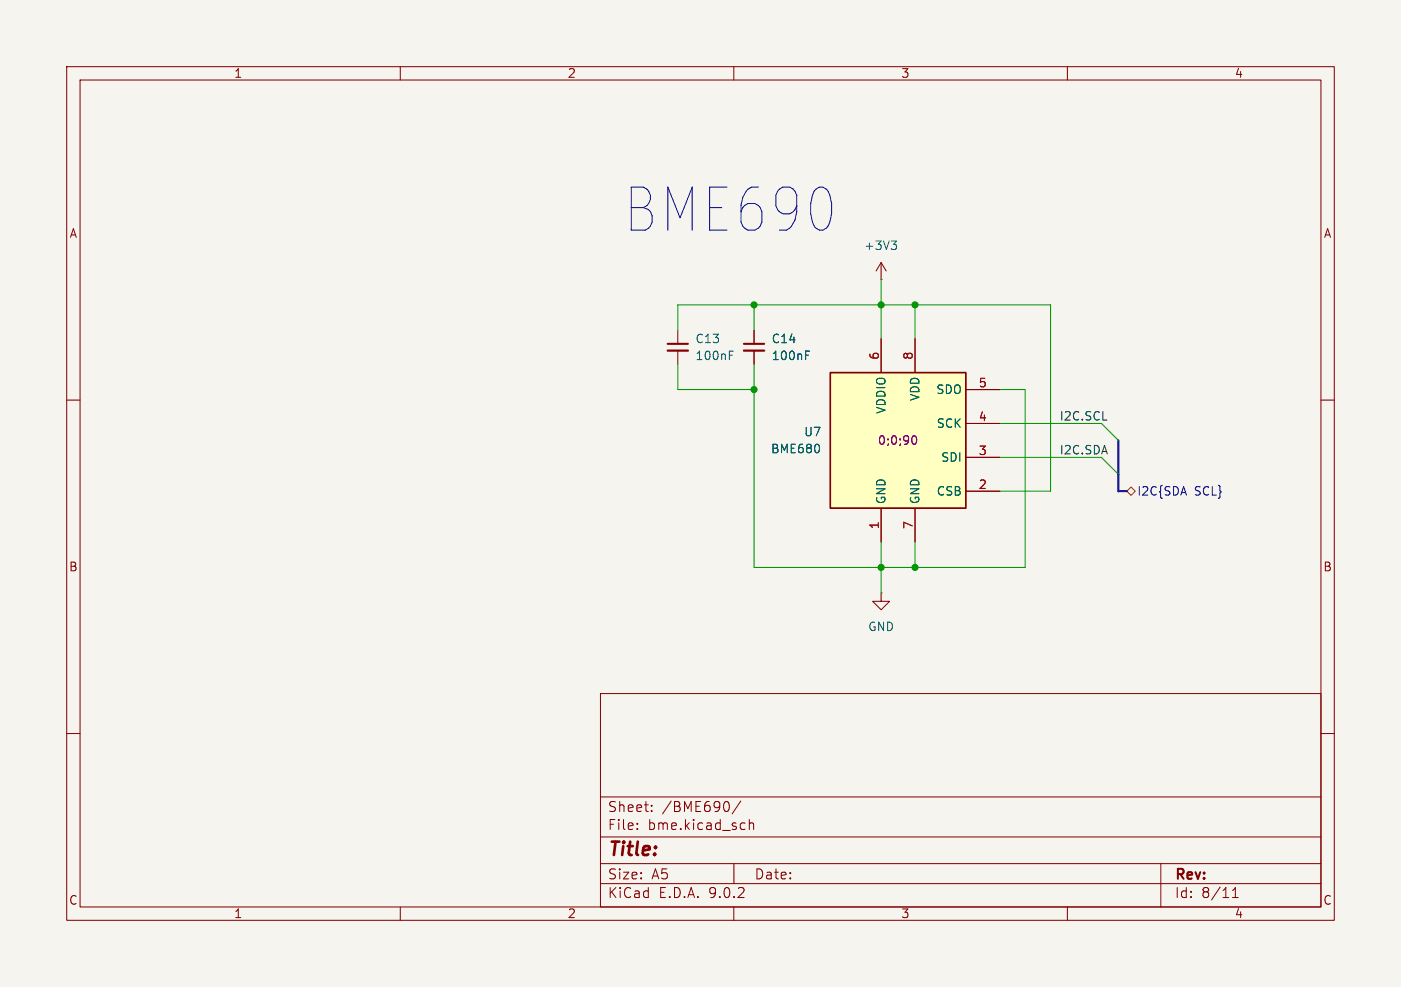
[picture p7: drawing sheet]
<svg xmlns="http://www.w3.org/2000/svg" width="210mm" height="148mm" viewBox="0 0 210 148" stroke-linecap="round" stroke-linejoin="round" font-family="sans-serif">
<path d="M0 0h210v148h-210z" fill="#f5f4ef" stroke="#f5f4ef" stroke-width=".15"/>
<g fill="none" stroke="#840000" stroke-width=".15">
<path d="M10 10h190v128h-190zM12 12h186v124h-186zM60 10v2M110 10v2M160 10v2M132.1 39.4l-.8 1.2M132.1 39.4l.7 1.2M132.1 39.4v2.5M132.1 41.9h.1M10 60h2M198 60h2M132.1 88.9v1.3h1.2l-1.2 1.2-1.3-1.2h1.3"/>
<path d="M132.1 88.9h.1M10 110h2M90 104h108v32h-108zM90 119.5h108M198 110h2M60 136v2M90 132.5h108M90 129.5h108M90 125.5h108M95.5 124.2v.2M95.5 123.5v.1M97.7 121.5v.2"/>
<path d="M97.7 120.8v.1M109.1 120.3h.1a1.17 1.17 0 0 1-.1 1.3M110 136v2M110 129.5v3M111 120.1l-1.2 1.9M111.5 123.4l.2 .1M111.7 124.3l-.2 .1M112.3 122.9v1.5M112.3 123.5a.37 .37 0 0 1 .7 .1v.8M160 136v2M174 129.5v6.5M184.8 134.6h.8"/>
<path d="M184.8 133.5l.4-.4v1.5"/>
</g>
<path d="M133.6 36.1h.8l-.4 .5M134.1 36.6l.3 .3v.3l-.3 .2" fill="none" stroke="#006464" stroke-width=".15"/>
<path d="M124.5 55.9h20.3v20.3h-20.3z" fill="#ffffc2"/>
<path d="M124.5 55.9h20.3v20.3h-20.3z" fill="none" stroke="#840000" stroke-width=".25"/>
<path d="M101.6 49.5v2.1M101.6 52.6v2M113 49.5v2.1M113 52.6v2M132.1 50.8v5.1M137.2 50.8v5.1M144.8 58.4h5.1M132.1 76.2v5.1M137.2 76.2v5.1M144.8 63.5h5.1M144.8 68.6h5.1M144.8 73.7h5.1" fill="none" stroke="#840000" stroke-width=".15"/>
<path d="M109.3 53.3h.5M109.3 52.7h.6M120.8 53.3h.4M120.8 52.7h.6M122.8 66.9v.7" fill="none" stroke="#006464" stroke-width=".15"/>
<path d="M136.9 65.4l.1-.1a.69 .69 0 0 1 .5 .6 .69 .69 0 0 1-.3 .7h-.3" fill="none" stroke="#840084" stroke-width=".15"/>
<path d="M100.1 51.6h3M111.5 51.6h3.1" fill="none" stroke="#840000" stroke-width=".3"/>
<path d="M100.1 52.6h3M111.5 52.6h3.1" fill="none" stroke="#840000" stroke-width=".33"/>
<path d="M168.9 73.7l.6-.7 .7 .7-.7 .6z" fill="none" stroke="#725600" stroke-width=".15"/>
<path d="M167.6 66v7.7h1.3" fill="none" stroke="#000084" stroke-width=".3"/>
<path d="M101.6 49.5v-3.8h55.9v28h-7.6M101.6 54.6v3.8h11.4M113 45.7v3.8M113 54.6v30.5h40.7v-26.7h-3.8M132.1 41.9v8.9M137.2 45.7v5.1M149.9 68.6h15.2l2.5 2.5M149.9 63.5h15.2l2.5 2.5M132.1 81.3v7.6M137.2 81.3v3.8" fill="none" stroke="#009600" stroke-width=".15"/>
<g fill="#009600" stroke="#009600" stroke-width=".15">
<circle cx="113" cy="45.7" r=".46"/>
<circle cx="113" cy="58.4" r=".46"/>
<circle cx="137.2" cy="85.1" r=".46"/>
<circle cx="132.1" cy="85.1" r=".46"/>
<circle cx="132.1" cy="45.7" r=".46"/>
<circle cx="137.2" cy="45.7" r=".46"/>
</g>
<text font-size="9" fill="#0000c2" x="93.2" y="35.3">BME690</text>
<text font-size="2.8" fill="#840000" x="91" y="128.9">Title:</text>
<g font-size="2.1" fill="#840000">
<text x="91" y="124.7">File:</text>
<text x="91" y="122">Sheet:</text>
<text x="97.1" y="124.7">bme.kicad_sch</text>
<text x="99.2" y="122">/BME690/</text>
<text x="91" y="134.9">KiCad</text>
<text x="91" y="132.1">Size:</text>
<text x="97.7" y="132.1">A5</text>
<text x="98.7" y="134.9">E.D.A.</text>
<text x="106.3" y="134.9">9.0.2</text>
<text x="113" y="132.1">Date:</text>
<text x="176" y="132.3">Rev:</text>
<text x="176" y="134.9">Id:</text>
<text x="180.1" y="134.9">8/11</text>
</g>
<g font-size="1.8" fill="#840000">
<text x="35" y="11.9">1</text>
<text x="85" y="11.9">2</text>
<text x="135" y="11.9">3</text>
<text x="185" y="11.9">4</text>
<text x="10.3" y="35.9">A</text>
<text x="198.4" y="35.9">A</text>
<text x="10.3" y="85.9">B</text>
<text x="198.3" y="85.9">B</text>
<text x="10.3" y="135.9">C</text>
<text x="35" y="137.9">1</text>
<text x="85" y="137.9">2</text>
<text x="135" y="137.9">3</text>
<text x="185" y="137.9">4</text>
<text x="198.3" y="135.9">C</text>
</g>
<g font-size="1.8" fill="#006464">
<text x="129.4" y="37.7">+3V3</text>
<text x="104.1" y="51.7">C13</text>
<text x="115.6" y="51.7">C14</text>
<text x="104.1" y="54.2">100nF</text>
<text x="115.6" y="54.2">100nF</text>
<text x="140.3" y="59.3">SDO</text>
<text x="120.4" y="65.6">U7</text>
<text x="132.9" y="62.2" transform="rotate(-90 132.9 62.2)">VDDIO</text>
<text x="138" y="60.2" transform="rotate(-90 138 60.2)">VDD</text>
<text x="140.3" y="64.4">SCK</text>
<text x="115.5" y="68.2">BME680</text>
<text x="141" y="69.4">SDI</text>
<text x="132.9" y="75.7" transform="rotate(-90 132.9 75.7)">GND</text>
<text x="138" y="75.7" transform="rotate(-90 138 75.7)">GND</text>
<text x="140.3" y="74.5">CSB</text>
<text x="130" y="94.8">GND</text>
</g>
<g font-size="1.8" fill="#a90000">
<text x="131.8" y="54" transform="rotate(-90 131.8 54)">6</text>
<text x="136.9" y="54" transform="rotate(-90 136.9 54)">8</text>
<text x="146.6" y="58.2">5</text>
<text x="146.6" y="63.2">4</text>
<text x="146.6" y="68.3">3</text>
<text x="146.6" y="73.4">2</text>
<text x="131.8" y="79.4" transform="rotate(-90 131.8 79.4)">1</text>
<text x="136.9" y="79.4" transform="rotate(-90 136.9 79.4)">7</text>
</g>
<g font-size="1.8" fill="#0f0f0f">
<text x="158.7" y="63.2">I2C.SCL</text>
<text x="158.7" y="68.2">I2C.SDA</text>
</g>
<text font-size="1.8" fill="#840084" x="131.5" y="66.9">0;0;90</text>
<g font-size="1.8" fill="#000084">
<text x="170.4" y="74.5">I2C{SDA</text>
<text x="179" y="74.5">SCL}</text>
</g>
</svg>
